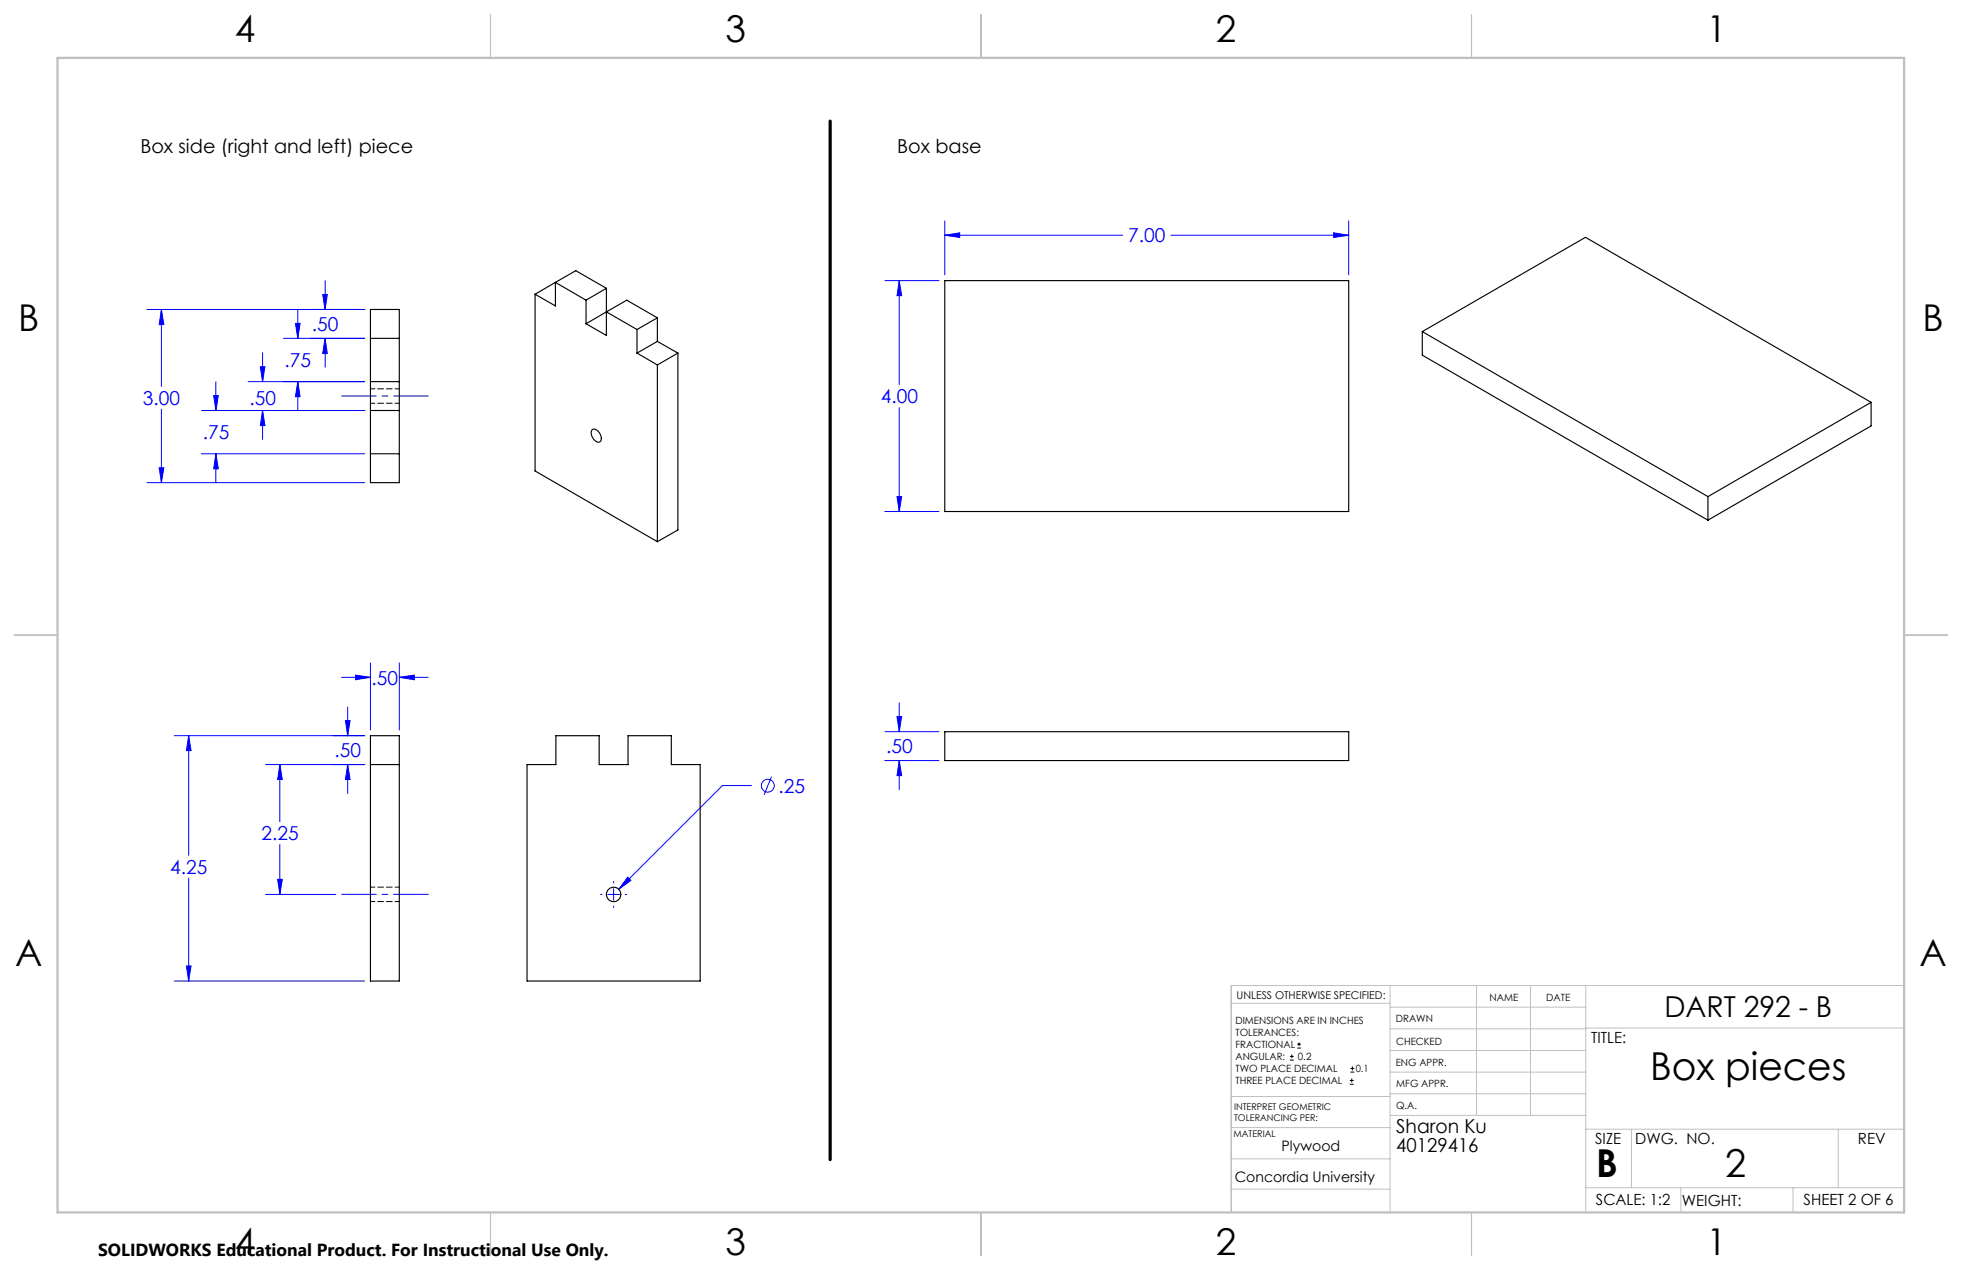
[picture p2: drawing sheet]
<svg xmlns="http://www.w3.org/2000/svg" width="432mm" height="279mm" viewBox="0 0 432 279" stroke-linecap="round" stroke-linejoin="round" font-family="sans-serif">
<g fill="none" stroke="#00f" stroke-width=".22">
<path d="M207.9 48.6v11.9M207.9 51.8h39.2M207.9 51.8l3.3-.6v1zM257.7 51.8h39.1M293.5 51.2l3.3 .6-3.3 .4zM296.8 48.6v11.9M32.3 68.1h48M35.5 68.1l.6 3.3h-1.1zM35.5 68.1v16.9M57.8 77.6v6.4M62.4 74.4h17.9M65 71.2h1l-.5 3.2z"/>
<path d="M65.5 68.1v6.3M71 64.8h1l-.5 3.3zM71.5 74.4l.5 3.4h-1zM71.5 61.7v6.4M71.5 74.4v6.4M194.7 61.7h12M197.9 61.7l.5 3.4h-1zM197.9 61.7v22.9M35.5 90v16.2M44.3 90.3h36M44.3 99.8h36M47 87h1l-.5 3.3z"/>
<path d="M47.5 99.8l.5 3.4h-1zM47.5 84v6.3M47.5 99.8v6.4M54.6 84h25.7M57.3 80.7h1l-.5 3.3zM57.8 90.3l.5 3.3h-1zM57.8 90.3v6.4M65.5 84l.5 3.3h-1zM65.5 84v6.3M197.9 89.7v22.8M32.3 106.2h48M35 102.9h1.1l-.6 3.3z"/>
<path d="M194.7 112.5h12M197.4 109.3h1l-.5 3.2zM75.2 149h6.3M76 158.5h1l-.5 3.4zM76.5 155.5v6.4M78.2 148.5l3.3 .5-3.3 .5zM81.5 145.8v14.8M87.9 149l3.3-.5v1zM87.9 145.8v14.8M87.9 149h6.3M197.4 157.7h1l-.5 3.3zM197.9 154.6v6.4"/>
<path d="M38.3 161.9h42M41.5 161.9l.6 3.2h-1.1zM41.5 161.9v26.3M58.4 168.2h21.9M61.6 168.2l.5 3.3h-1zM61.6 168.2v12.6M76.5 168.2l.5 3.3h-1zM76.5 168.2v6.4M165.3 172.8h-6.3l-22.8 22.9M169.8 170.9l-1.6 4M194.7 161h12M194.7 167.3h12"/>
<path d="M197.9 167.3l.5 3.3h-1zM197.9 167.3v6.4M41.5 193.2v22.6M58.4 196.8h15.5M61.1 193.5h1l-.5 3.3zM61.6 185.8v11M132.2 196.8h.3M133.8 196.8h2.5M135 193.9v.3M135 195.5v2.5M135 199.3v.3M137.6 196.8h.3"/>
<path d="M138.1 193l.8 .7-2.7 2zM38.3 215.8h42M41 212.5h1.1l-.6 3.3z"/>
<circle cx="169" cy="172.9" r="1.42"/>
</g>
<path d="M283.9 233.2h.8M283.9 232.4h.8M284.3 232v.8M285.5 230.6h.8M285.5 229.7h.8M285.9 229.3v.9M297.1 238.5h.8M297.1 237.7h.8M297.2 235.9h.9M297.2 235.1h.9M297.5 237.3v.8M297.6 234.6v.9" fill="none" stroke="#000" stroke-width=".22"/>
<path d="M75.2 87.1h19M75.2 196.8h19" fill="none" stroke="#00f" stroke-width=".22" stroke-dasharray="15.2 1.3 1.3 1.3" stroke-dashoffset="7.6"/>
<path d="M182.7 26.6v228.5" fill="none" stroke="#000" stroke-width=".7"/>
<g fill="none" stroke="#c0c0c0" stroke-width=".22">
<path d="M305.9 216.8v49.9M324.9 216.8v28.6M336.8 216.8v28.6M349 216.8v49.9M419.1 216.8h-148.1v49.9M271 220.7h34.9M305.9 231.1h43.1M305.9 226.3h43.1M305.9 221.6h43.1M305.9 235.9h43.1M349 226.2h70.1M271 255h34.9"/>
<path d="M271 248.1h35M271 241.2h35M305.9 240.6h43.1M306 245.4h43M349 248.4h70.1M359.1 248.4v12.9M404.6 248.4v12.9M271 261.6h34.9M349 261.3h70.1M369.9 261.3v5.4M394.6 261.3v5.4"/>
</g>
<path d="M108 3.2v9.5M215.9 3.2v9.5M323.8 3.2v9.5M3.1 139.7h9.6M419.1 139.7h9.5M108 266.7v9.6M215.9 266.7v9.6M323.8 266.7v9.6" fill="none" stroke="#c0c0c0" stroke-width=".25"/>
<path d="M12.7 12.7h406.4v254h-406.4z" fill="none" stroke="#c0c0c0" stroke-width=".5"/>
<path d="M35.5 68.1l.6 3.3h-1.1zM35 102.9h1.1l-.6 3.3zM71 64.8h1l-.5 3.3zM71.5 74.4l.5 3.4h-1zM65 71.2h1l-.5 3.2zM65.5 84l.5 3.3h-1zM57.3 80.7h1l-.5 3.3zM57.8 90.3l.5 3.3h-1zM47 87h1l-.5 3.3zM47.5 99.8l.5 3.4h-1zM87.9 149l3.3-.5v1zM78.2 148.5l3.3 .5-3.3 .5zM41.5 161.9l.6 3.2h-1.1zM41 212.5h1.1l-.6 3.3zM76.5 168.2l.5 3.3h-1zM76 158.5h1l-.5 3.4zM61.6 168.2l.5 3.3h-1zM61.1 193.5h1l-.5 3.3zM138.1 193l-1.9 2.7 2.7-2zM197.9 61.7l.5 3.4h-1zM197.4 109.3h1l-.5 3.2zM293.5 51.2l3.3 .6-3.3 .4zM207.9 51.8l3.3-.6v1zM197.4 157.7h1l-.5 3.3zM197.9 167.3l.5 3.3h-1z" fill="#00f"/>
<g fill="none" stroke="#000" stroke-width=".25">
<path d="M81.5 68.1h6.4v38.1h-6.4zM81.5 74.4h6.4M117.8 64.7v38.9l26.9 15.6M122.2 62.1v5.2l-4.4-2.6M122.2 62.1l6.8 3.9M122.2 62.1l4.5-2.6 6.8 3.9M122.2 62.1l-4.4 2.6M129 66v5.2M133.5 63.4v10.4l-4.5-2.6M133.5 68.6l6.7 3.9M133.5 68.6l4.4-2.6 6.8 3.9M133.5 68.6l-4.5 2.6"/>
<path d="M133.5 63.4l-4.5 2.6M140.2 72.5v5.2M140.2 77.7l4.5 2.6M144.7 69.9v5.2M144.7 75.1l-4.5 2.6M144.7 75.1l4.5 2.6M144.7 69.9l-4.5 2.6M149.2 77.7v38.9l-4.5 2.6M149.2 77.7l-4.5 2.6M207.9 61.7h88.9v50.8h-88.9zM313 73v5.1l62.9 36.3M313 73l62.9 36.3"/>
<path d="M313 73l35.9-20.8 62.9 36.3M81.5 90.3h6.4M81.5 99.8h6.4M81.5 84h6.4M130.3 94.6a1.42 1.42 0 0 1 1.9 1.2 .88 .88 0 0 1 .1 1 .88 .88 0 0 1-.9 .5 2.13 2.13 0 0 1-1.1-2.7zM144.7 80.3v38.9M411.8 88.5l-35.9 20.8M411.8 88.5v5.2l-35.9 20.7M375.9 109.3v5.1M81.5 161.9h6.4v53.9h-6.4zM81.5 168.2h6.4M116 168.2h6.3v-6.3h9.6v6.3h6.3v-6.3h9.5v6.3h6.4v47.6h-38.1z"/>
<path d="M207.9 161h88.9v6.3h-88.9z"/>
<circle cx="135" cy="196.8" r="1.58"/>
</g>
<path d="M81.5 88.7h6.4M87.9 85.5h-6.4M81.5 198.3h6.4M87.9 195.2h-6.4" fill="none" stroke="#000" stroke-width=".22" stroke-dasharray="1.3 .6" stroke-dashoffset=".3"/>
<g font-size="8.5">
<text x="363.2" y="237.7">Box pieces</text>
<text x="351.3" y="259">B</text>
<text x="379.7" y="258.9">2</text>
</g>
<g font-size="8.1">
<text x="51.7" y="9.3">4</text>
<text x="159.7" y="9.3">3</text>
<text x="267.6" y="9.3">2</text>
<text x="375.6" y="9.3">1</text>
<text x="4" y="72.8">B</text>
<text x="423.1" y="72.8">B</text>
<text x="3.3" y="212.5">A</text>
<text x="422.4" y="212.5">A</text>
<text x="51.7" y="276">4</text>
<text x="159.7" y="276">3</text>
<text x="267.6" y="276">2</text>
<text x="375.6" y="276">1</text>
</g>
<text font-size="6.3" x="366.3" y="223.7">DART 292 - B</text>
<g font-size="4.2">
<text x="30.9" y="33.7">Box side (right and left) piece</text>
<text x="197.5" y="33.7">Box base</text>
<text x="307.3" y="249.3">Sharon Ku</text>
<text x="307.3" y="253.5">40129416</text>
</g>
<g font-size="4.2" fill="#00f">
<text x="248.3" y="53.3">7.00</text>
<text x="68.6" y="72.9">.50</text>
<text x="62.6" y="80.8">.75</text>
<text x="31.4" y="89.1">3.00</text>
<text x="54.9" y="89.1">.50</text>
<text x="193.8" y="88.7">4.00</text>
<text x="44.6" y="96.5">.75</text>
<text x="81.8" y="150.6">.50</text>
<text x="73.6" y="166.6">.50</text>
<text x="195" y="165.7">.50</text>
<text x="171.3" y="174.4">.25</text>
<text x="57.5" y="184.9">2.25</text>
<text x="37.4" y="192.3">4.25</text>
</g>
<text font-size="3.8" x="21.6" y="276.3">SOLIDWORKS Educational Product. For Instructional Use Only.</text>
<g font-size="3.4">
<text x="350.2" y="229.5">TITLE:</text>
<text x="351.1" y="251.6">SIZE</text>
<text x="359.9" y="251.6">DWG. NO.</text>
<text x="408.9" y="251.7">REV</text>
<text x="351.2" y="265.2">SCALE: 1:2</text>
<text x="370.1" y="265.3">WEIGHT:</text>
<text x="396.9" y="265.2">SHEET 2 OF 6</text>
</g>
<g font-size="3.2">
<text x="282.1" y="253.3">Plywood</text>
<text x="271.8" y="260.1">Concordia University</text>
</g>
<text font-size="2.4" x="272.2" y="219.7">UNLESS OTHERWISE SPECIFIED:</text>
<g font-size="2.2">
<text x="327.8" y="220.1">NAME</text>
<text x="340.3" y="220.2">DATE</text>
<text x="271.9" y="225.3">DIMENSIONS ARE IN INCHES</text>
<text x="271.9" y="227.9">TOLERANCES:</text>
<text x="307.2" y="224.9">DRAWN</text>
<text x="271.9" y="230.6">FRACTIONAL</text>
<text x="271.9" y="233.2">ANGULAR:</text>
<text x="285.6" y="233.2">0.2</text>
<text x="307.3" y="229.8">CHECKED</text>
<text x="271.9" y="238.5">THREE PLACE DECIMAL</text>
<text x="271.9" y="235.9">TWO PLACE DECIMAL</text>
<text x="298.4" y="235.9">0.1</text>
<text x="307.2" y="234.5">ENG APPR.</text>
<text x="307.3" y="239.2">MFG APPR.</text>
<text x="307.3" y="243.9">Q.A.</text>
</g>
<g font-size="2">
<text x="271.6" y="244.1">INTERPRET GEOMETRIC</text>
<text x="271.5" y="250.2">MATERIAL</text>
<text x="271.6" y="246.6">TOLERANCING PER:</text>
</g>
</svg>
